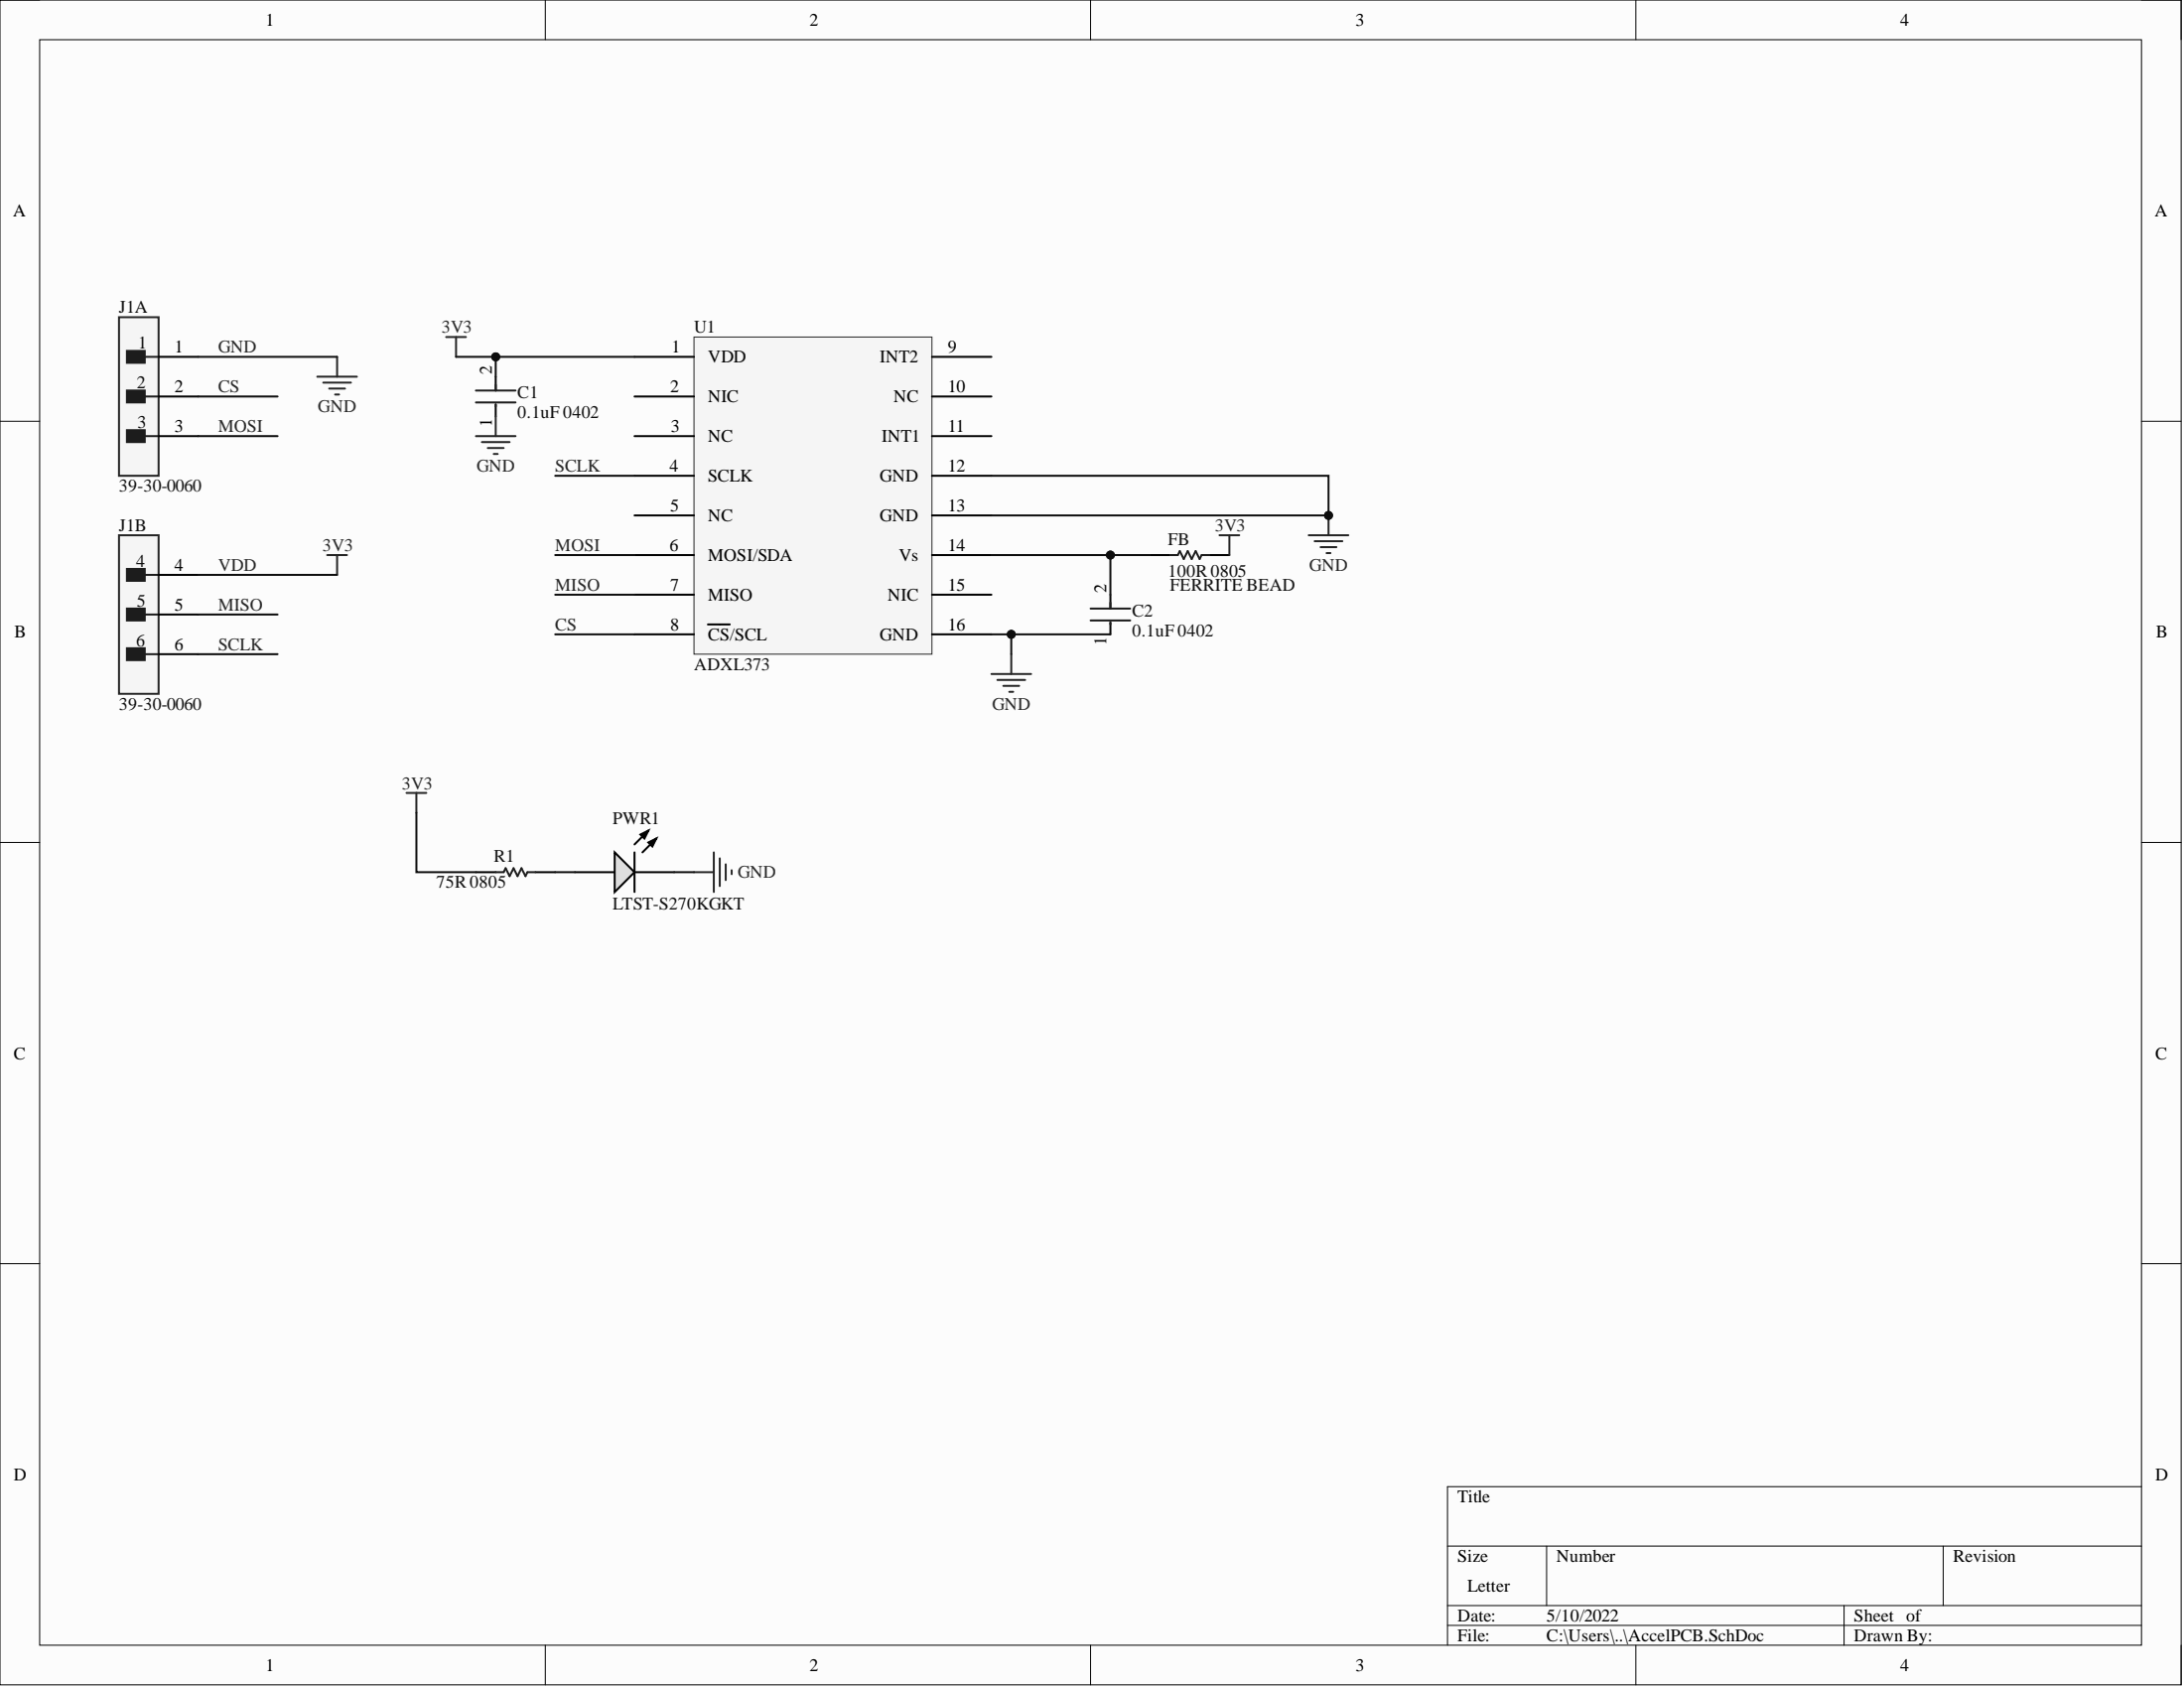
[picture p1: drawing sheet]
<svg xmlns="http://www.w3.org/2000/svg" width="279mm" height="216mm" viewBox="0 0 279 216" stroke-linecap="round" stroke-linejoin="round" font-family="sans-serif">
<path d="M0 0h279v215.5h-279z" fill-rule="evenodd" fill="#fcfcfc"/>
<path d="M0 0h279v215.5h-279z" fill="none" stroke="#000" stroke-width=".13"/>
<path d="M5.1 5.1h268.9v205.3h-268.9z" fill-rule="evenodd" fill="#fcfcfc"/>
<g fill="none" stroke="#000" stroke-width=".13">
<path d="M0 0h5.1M5.1 5.1h268.9v205.3h-268.9zM69.8 0v5.1M139.5 0v5.1M209.3 0v5.1M274 0h5v5.1M0 53.9h5.1M274 53.9h5M0 107.8h5.1M274 107.8h5M0 161.6h5.1M274 161.6h5"/>
<path d="M185.2 197.8h88.8M197.9 197.8v7.6M248.6 197.8v7.6M274 190.1h-88.8v20.3M69.8 210.4v5.1M139.5 210.4v5.1M185.2 205.4h88.8M185.2 207.9h88.8M209.3 210.4v5.1M235.9 205.4v5M279 210.4v5.1"/>
</g>
<path d="M15.2 40.6h5.1v20.3h-5.1z" fill-rule="evenodd" fill="#f5f5f5"/>
<path d="M15.2 40.6h5.1v20.3h-5.1z" fill="none" stroke="#262626" stroke-width=".25"/>
<path d="M16.2 44.9h2.3v1.5h-2.3z" fill-rule="evenodd" fill="#1c1c1c"/>
<path d="M16.2 44.9h2.3v1.5h-2.3zM18.5 45.6h1.8" fill="none" stroke="#1c1c1c" stroke-width=".25"/>
<path d="M16.2 50h2.3v1.5h-2.3z" fill-rule="evenodd" fill="#1c1c1c"/>
<path d="M16.2 50h2.3v1.5h-2.3zM18.5 50.7h1.8" fill="none" stroke="#1c1c1c" stroke-width=".25"/>
<path d="M16.2 55h2.3v1.5h-2.3z" fill-rule="evenodd" fill="#1c1c1c"/>
<path d="M16.2 55h2.3v1.5h-2.3zM18.5 55.8h1.8" fill="none" stroke="#1c1c1c" stroke-width=".25"/>
<path d="M20.3 45.6h5.1M20.3 50.7h5.1M20.3 55.8h5.1" fill="none" stroke="#000" stroke-width=".25"/>
<path d="M15.2 68.5h5.1v20.2h-5.1z" fill-rule="evenodd" fill="#f5f5f5"/>
<path d="M15.2 68.5h5.1v20.2h-5.1z" fill="none" stroke="#262626" stroke-width=".25"/>
<path d="M16.2 72.8h2.3v1.5h-2.3z" fill-rule="evenodd" fill="#1c1c1c"/>
<path d="M16.2 72.8h2.3v1.5h-2.3zM18.5 73.5h1.8" fill="none" stroke="#1c1c1c" stroke-width=".25"/>
<path d="M16.2 77.8h2.3v1.6h-2.3z" fill-rule="evenodd" fill="#1c1c1c"/>
<path d="M16.2 77.8h2.3v1.6h-2.3zM18.5 78.6h1.8" fill="none" stroke="#1c1c1c" stroke-width=".25"/>
<path d="M16.2 82.9h2.3v1.5h-2.3z" fill-rule="evenodd" fill="#1c1c1c"/>
<path d="M16.2 82.9h2.3v1.5h-2.3zM18.5 83.7h1.8" fill="none" stroke="#1c1c1c" stroke-width=".25"/>
<path d="M20.3 73.5h5.1M20.3 78.6h5.1M20.3 83.7h5.1" fill="none" stroke="#000" stroke-width=".25"/>
<path d="M88.8 43.1h30.4v40.6h-30.4z" fill-rule="evenodd" fill="#f5f5f5"/>
<path d="M88.8 43.1h30.4v40.6h-30.4z" fill="none" stroke="#262626" stroke-width=".13"/>
<g fill="none" stroke="#000" stroke-width=".25">
<path d="M81.2 45.6h7.6M81.2 50.7h7.6M81.2 55.8h7.6M119.2 45.6h7.6M119.2 50.7h7.6M119.2 55.8h7.6M81.2 60.9h7.6M81.2 65.9h7.6M81.2 71h7.6M81.2 76.1h7.6M90.6 79.9h2.8M119.2 60.9h7.6"/>
<path d="M119.2 65.9h7.6M119.2 71h7.6M119.2 76.1h7.6M81.2 81.1h7.6M119.2 81.1h7.6"/>
</g>
<path d="M57.1 43.1h2.5M58.3 43.1v2.5M167.4 68.5h5.1M168.2 69.2h3.5M168.9 70h2.1M169.7 70.7h.5M170 65.9v2.6" fill="none" stroke="#262626" stroke-width=".25"/>
<circle cx="170" cy="65.9" r=".51" fill="#0e0e0e"/>
<circle cx="170" cy="65.9" r=".51" fill="none" stroke="#0e0e0e" stroke-width=".13"/>
<path d="M126.8 86.2h5.1M127.6 87h3.5M128.4 87.7h2M129.1 88.5h.5M129.4 83.7v2.5M88.8 111.6h2.5M91.3 109v5.1M92.1 109.8v3.5M92.8 110.5v2.1M93.6 111.3v.5" fill="none" stroke="#262626" stroke-width=".25"/>
<path d="M73.6 111.6h5M81.2 111.6h5" fill="none" stroke="#000" stroke-width=".25"/>
<path d="M78.6 109l2.6 2.6-2.6 2.5z" fill="#e2e2e2"/>
<g fill="none" stroke="#000" stroke-width=".25">
<path d="M63.4 48.2v1.8M63.4 51.7v1.5M142.1 76.1v1.7M142.1 79.6v1.5M147.1 71h2.6M154.7 71h2.6M60.9 111.6h2.5M68.5 111.6h2.5M78.6 109l2.6 2.6-2.6 2.5zM81.2 109v5.1M81.9 106.7l1-.5-.5 1zM82.9 107.8l1.1-.6-.5 1.1z"/>
<path d="M82.9 106.2l-1.7 1.8M84 107.2l-1.8 1.8"/>
</g>
<path d="M81.9 106.7l1-.5-.5 1zM82.9 107.8l1.1-.6-.5 1.1z" fill="#000"/>
<g fill="none" stroke="#262626" stroke-width=".25">
<path d="M40.6 48.2h5.1M41.3 48.9h3.6M42.1 49.7h2M42.9 50.5h.5M43.1 45.6v2.6M60.9 55.8h5.1M61.6 56.5h3.6M62.4 57.3h2M63.2 58.1h.5M63.4 53.2v2.6M41.9 71h2.5M43.1 71v2.5"/>
<path d="M52 101.4h2.5M53.3 101.4v2.6"/>
</g>
<path d="M60.9 50h5.1M60.9 51.5h5.1M63.4 49.2v.8M63.4 51.7v.3M139.5 77.8h5.1M139.5 79.4h5.1M142.1 77.1v.7M142.1 79.6v.3M149.7 71h1l.2-.5 .5 1 .5-1 .6 1 .5-1 .5 1 .2-.5h1M63.4 111.6h1l.3-.6 .5 1.1 .5-1.1 .5 1.1 .5-1.1 .5 1.1 .3-.5h1" fill="none" stroke="#1c1c1c" stroke-width=".25"/>
<path d="M25.4 45.6h17.7M25.4 50.7h10.1M25.4 55.8h10.1M25.4 73.5h17.7M25.4 78.6h10.1M126.8 60.9h43.2v5h-43.2M25.4 83.7h10.1" fill="none" stroke="#0e0e0e" stroke-width=".25"/>
<circle cx="170" cy="65.9" r=".51" fill="#0e0e0e"/>
<circle cx="170" cy="65.9" r=".51" fill="none" stroke="#0e0e0e" stroke-width=".13"/>
<path d="M126.8 81.1h2.6v2.6" fill="none" stroke="#0e0e0e" stroke-width=".25"/>
<circle cx="129.4" cy="81.1" r=".51" fill="#0e0e0e"/>
<circle cx="129.4" cy="81.1" r=".51" fill="none" stroke="#0e0e0e" stroke-width=".13"/>
<path d="M71 60.9h10.2M71 76.1h10.2M71 71h10.2M71 81.1h10.2M129.4 81.1h12.7M53.3 104v7.6h7.6M71 111.6h2.6M86.2 111.6h2.6" fill="none" stroke="#0e0e0e" stroke-width=".25"/>
<circle cx="129.4" cy="81.1" r=".51" fill="#0e0e0e"/>
<circle cx="129.4" cy="81.1" r=".51" fill="none" stroke="#0e0e0e" stroke-width=".13"/>
<path d="M63.4 45.6v2.6" fill="none" stroke="#0e0e0e" stroke-width=".25"/>
<circle cx="63.4" cy="45.6" r=".51" fill="#0e0e0e"/>
<circle cx="63.4" cy="45.6" r=".51" fill="none" stroke="#0e0e0e" stroke-width=".13"/>
<path d="M58.3 45.6h22.9" fill="none" stroke="#0e0e0e" stroke-width=".25"/>
<circle cx="63.4" cy="45.6" r=".51" fill="#0e0e0e"/>
<circle cx="63.4" cy="45.6" r=".51" fill="none" stroke="#0e0e0e" stroke-width=".13"/>
<path d="M126.8 71h20.3" fill="none" stroke="#0e0e0e" stroke-width=".25"/>
<circle cx="142.1" cy="71" r=".51" fill="#0e0e0e"/>
<circle cx="142.1" cy="71" r=".51" fill="none" stroke="#0e0e0e" stroke-width=".13"/>
<path d="M142.1 71v5.1" fill="none" stroke="#0e0e0e" stroke-width=".25"/>
<circle cx="142.1" cy="71" r=".51" fill="#0e0e0e"/>
<circle cx="142.1" cy="71" r=".51" fill="none" stroke="#0e0e0e" stroke-width=".13"/>
<path d="M156 68.5h2.5M157.3 68.5v2.5" fill="none" stroke="#262626" stroke-width=".25"/>
<g font-size="2.3">
<text x="34" y="3.3">1</text>
<text x="103.6" y="3.3">2</text>
<text x="173.4" y="3.3">3</text>
<text x="243.1" y="3.3">4</text>
<text x="1.7" y="27.7">A</text>
<text x="275.7" y="27.7">A</text>
<text x="22.3" y="45.1">1</text>
<text x="62.9" y="47.9" transform="rotate(-90 62.9 47.9)">2</text>
<text x="85.9" y="45.1">1</text>
<text x="90.6" y="46.4">VDD</text>
<text x="112.5" y="46.4">INT2</text>
<text x="121.3" y="45.1">9</text>
<text x="22.3" y="50.2">2</text>
<text x="85.7" y="50.2">2</text>
<text x="90.6" y="51.5">NIC</text>
<text x="114.3" y="51.5">NC</text>
<text x="121.3" y="50.2">10</text>
<text x="22.3" y="55.3">3</text>
<text x="62.9" y="54.6" transform="rotate(-90 62.9 54.6)">1</text>
<text x="85.8" y="55.3">3</text>
<text x="90.6" y="56.5">NC</text>
<text x="112.8" y="56.5">INT1</text>
<text x="121.3" y="55.3">11</text>
<text x="85.7" y="60.3">4</text>
<text x="85.7" y="65.4">5</text>
<text x="90.6" y="61.6">SCLK</text>
<text x="112.5" y="61.6">GND</text>
<text x="121.3" y="60.3">12</text>
<text x="121.3" y="65.4">13</text>
<text x="85.7" y="70.5">6</text>
<text x="90.6" y="66.7">NC</text>
<text x="90.6" y="71.8">MOSI/SDA</text>
<text x="112.5" y="66.7">GND</text>
<text x="115" y="71.8">Vs</text>
<text x="121.3" y="70.5">14</text>
<text x="22.3" y="73">4</text>
<text x="85.7" y="75.6">7</text>
<text x="90.6" y="76.8">MISO</text>
<text x="113.6" y="76.8">NIC</text>
<text x="121.3" y="75.6">15</text>
<text x="141.5" y="75.8" transform="rotate(-90 141.5 75.8)">2</text>
<text x="1.9" y="81.6">B</text>
<text x="22.3" y="78.1">5</text>
<text x="22.3" y="83.2">6</text>
<text x="85.7" y="80.6">8</text>
<text x="90.6" y="81.9">CS/SCL</text>
<text x="112.5" y="81.9">GND</text>
<text x="121.3" y="80.6">16</text>
<text x="141.5" y="82.5" transform="rotate(-90 141.5 82.5)">1</text>
<text x="275.8" y="81.6">B</text>
<text x="1.8" y="135.5">C</text>
<text x="275.7" y="135.5">C</text>
<text x="1.8" y="189.3">D</text>
<text x="275.7" y="189.3">D</text>
<text x="186.4" y="192.2">Title</text>
<text x="186.4" y="199.8">Size</text>
<text x="187.7" y="203.6">Letter</text>
<text x="199.1" y="199.8">Number</text>
<text x="249.9" y="199.8">Revision</text>
<text x="186.4" y="207.4">Date:</text>
<text x="186.4" y="209.9">File:</text>
<text x="197.9" y="207.4">5/10/2022</text>
<text x="197.9" y="209.9">C:\Users\..\AccelPCB.SchDoc</text>
<text x="237.2" y="207.4">Sheet of</text>
<text x="237.2" y="209.9">Drawn By:</text>
<text x="34" y="213.7">1</text>
<text x="103.6" y="213.7">2</text>
<text x="173.4" y="213.7">3</text>
<text x="243.1" y="213.7">4</text>
</g>
<g font-size="2.3" fill="#0e0e0e">
<text x="15.2" y="40.1">J1A</text>
<text x="17.7" y="44.6">1</text>
<text x="88.8" y="42.6">U1</text>
<text x="17.5" y="49.7">2</text>
<text x="66.2" y="51">C1</text>
<text x="66.2" y="53.5">0.1uF 0402</text>
<text x="17.6" y="54.8">3</text>
<text x="15.2" y="62.9">39-30-0060</text>
<text x="15.2" y="68">J1B</text>
<text x="149.4" y="69.7">FB</text>
<text x="17.4" y="72.5">4</text>
<text x="17.5" y="77.6">5</text>
<text x="149.4" y="73.8">100R 0805</text>
<text x="149.7" y="75.6">FERRITE BEAD</text>
<text x="17.4" y="82.7">6</text>
<text x="144.8" y="78.9">C2</text>
<text x="144.8" y="81.4">0.1uF 0402</text>
<text x="88.8" y="85.7">ADXL373</text>
<text x="15.2" y="90.8">39-30-0060</text>
<text x="78.4" y="105.5">PWR1</text>
<text x="55.8" y="113.6">75R 0805</text>
<text x="63.2" y="110.3">R1</text>
<text x="78.4" y="116.4">LTST-S270KGKT</text>
</g>
<g font-size="2.3" fill="#262626">
<text x="27.9" y="45.1">GND</text>
<text x="56.5" y="42.6">3V3</text>
<text x="27.9" y="50.2">CS</text>
<text x="40.7" y="52.7">GND</text>
<text x="27.9" y="55.3">MOSI</text>
<text x="61" y="60.3">GND</text>
<text x="71" y="60.3">SCLK</text>
<text x="41.3" y="70.5">3V3</text>
<text x="71" y="70.5">MOSI</text>
<text x="155.4" y="68">3V3</text>
<text x="27.9" y="73">VDD</text>
<text x="71" y="75.6">MISO</text>
<text x="167.5" y="73">GND</text>
<text x="27.9" y="78.1">MISO</text>
<text x="27.9" y="83.2">SCLK</text>
<text x="71" y="80.6">CS</text>
<text x="126.9" y="90.8">GND</text>
<text x="51.4" y="100.9">3V3</text>
<text x="94.4" y="112.3">GND</text>
</g>
</svg>
